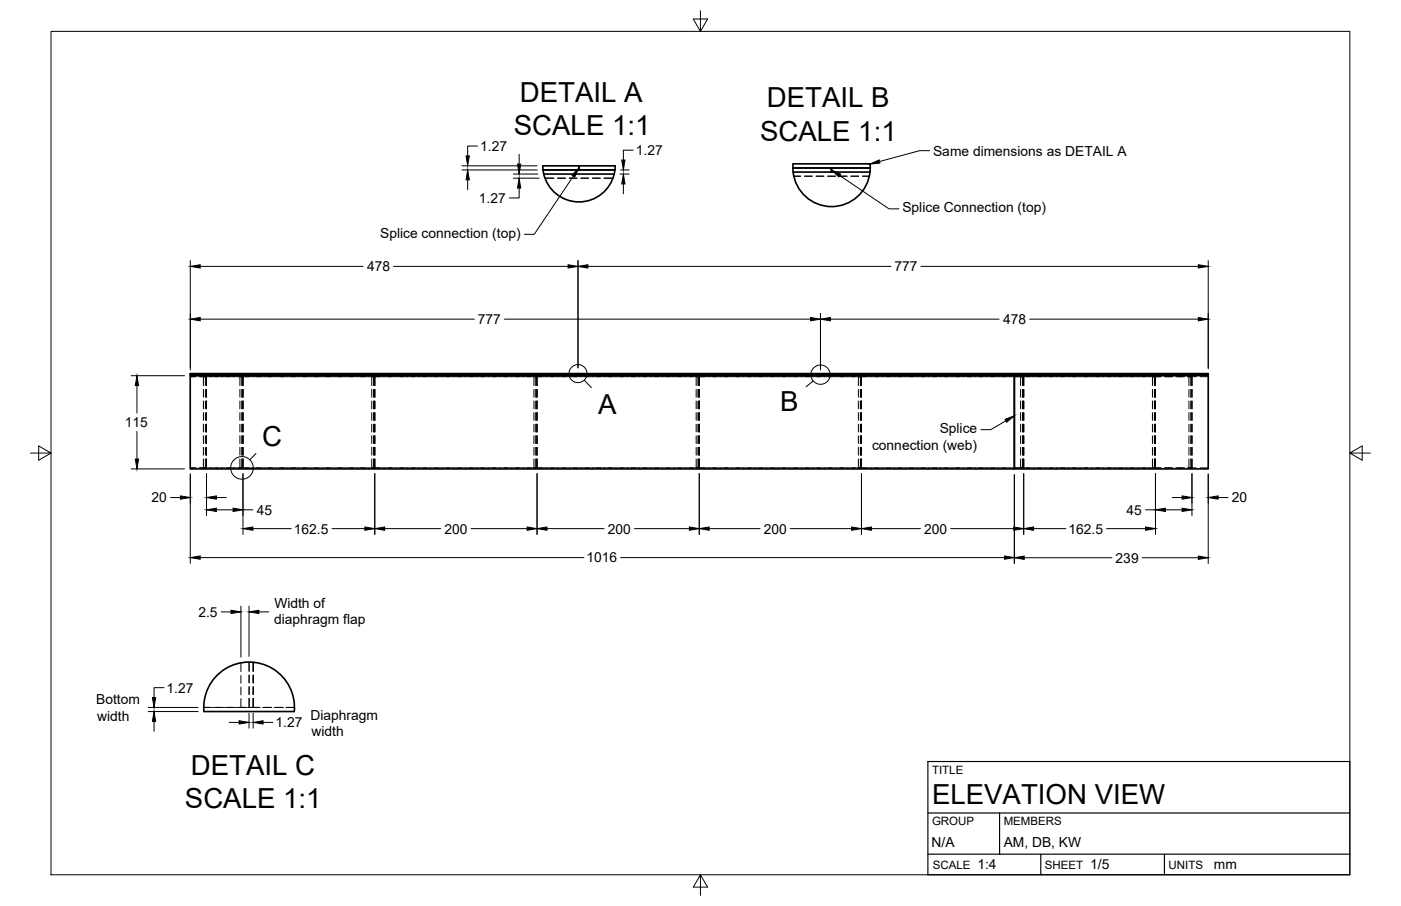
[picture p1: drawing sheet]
<svg xmlns="http://www.w3.org/2000/svg" width="432mm" height="279mm" viewBox="0 0 432 279" stroke-linecap="round" stroke-linejoin="round" font-family="sans-serif">
<!-- layer: Hidden -->
<g fill="none" stroke="#000" stroke-width=".31">
<path d="M168 54.9h2.7M171.9 54.9h2.4M175.5 54.9h2.3M179 54.9h2.4M182.6 54.9h2.4M186.2 54.9h2.7M244.6 54.3h2.2M247.9 54.3h2.4M251.5 54.3h2.4M255.1 54.3h2.4M258.7 54.3h2.4M262.3 54.3h2.3"/>
<path d="M265.8 54.3h2.1M58.6 116.2h1.9M61.2 116.2h296.8M61.7 116.2h1.9v-.4v3.1v-2.7h-.9v2.7M63.3 115.8v3.1M74.6 115.8v3.1M74.9 115.8v3.1v-2.7h-1v2.7M115.2 115.8v3.1M115.5 115.8v3.1v-2.7h-.9v2.7M165.2 115.8v3.1M165.5 115.8v3.1v-2.7h-.9v2.7M215.2 115.8v3.1"/>
<path d="M215.5 115.8v3.1v-2.7h-.9v2.7M265.2 115.8v3.1M265.5 115.8v3.1v-2.7h-.9v2.7M315.2 115.8v3.1M315.5 115.8v3.1v-2.7h-.9v2.7M355.8 115.8v3.1M356.1 115.8v3.1v-2.7h-.9v2.7M358.8 116.2h2.8M362.4 116.2h2.7M365.9 116.2h2.8M367.1 115.8v3.1M367.4 115.8v3.1v-2.7h-1v2.7"/>
<path d="M369.9 116.2h2.5M62.7 120.1v2.4M62.7 123.7v2.4M62.7 127.3v2.3M62.7 130.8v2.4M62.7 134.4v2.4M62.7 138v2.4M63.3 120.1v2.4M63.3 123.7v2.4M63.3 127.3v2.3M63.3 130.8v2.4M63.3 134.4v2.4"/>
<path d="M63.3 138v2.4M63.6 120.1v2.4M63.6 123.7v2.4M63.6 127.3v2.3M63.6 130.8v2.4M63.6 134.4v2.4M63.6 138v2.4M73.9 120.1v2.4M73.9 123.7v2.4M73.9 127.3v2.3M73.9 130.8v2.4M73.9 134.4v2.4"/>
<path d="M73.9 138v2.4M74.6 120.1v2.4M74.6 123.7v2.4M74.6 127.3v2.3M74.6 130.8v2.4M74.6 134.4v2.4M74.6 138v2.4M74.9 120.1v2.4M74.9 123.7v2.4M74.9 127.3v2.3M74.9 130.8v2.4M74.9 134.4v2.4"/>
<path d="M74.9 138v2.4M114.6 120.1v2.4M114.6 123.7v2.4M114.6 127.3v2.3M114.6 130.8v2.4M114.6 134.4v2.4M114.6 138v2.4M115.2 120.1v2.4M115.2 123.7v2.4M115.2 127.3v2.3M115.2 130.8v2.4M115.2 134.4v2.4"/>
<path d="M115.2 138v2.4M115.5 120.1v2.4M115.5 123.7v2.4M115.5 127.3v2.3M115.5 130.8v2.4M115.5 134.4v2.4M115.5 138v2.4M164.6 120.1v2.4M164.6 123.7v2.4M164.6 127.3v2.3M164.6 130.8v2.4M164.6 134.4v2.4"/>
<path d="M164.6 138v2.4M165.2 120.1v2.4M165.2 123.7v2.4M165.2 127.3v2.3M165.2 130.8v2.4M165.2 134.4v2.4M165.2 138v2.4M165.5 120.1v2.4M165.5 123.7v2.4M165.5 127.3v2.3M165.5 130.8v2.4M165.5 134.4v2.4"/>
<path d="M165.5 138v2.4M214.6 120.1v2.4M214.6 123.7v2.4M214.6 127.3v2.3M214.6 130.8v2.4M214.6 134.4v2.4M214.6 138v2.4M215.2 120.1v2.4M215.2 123.7v2.4M215.2 127.3v2.3M215.2 130.8v2.4M215.2 134.4v2.4"/>
<path d="M215.2 138v2.4M215.5 120.1v2.4M215.5 123.7v2.4M215.5 127.3v2.3M215.5 130.8v2.4M215.5 134.4v2.4M215.5 138v2.4M264.6 120.1v2.4M264.6 123.7v2.4M264.6 127.3v2.3M264.6 130.8v2.4M264.6 134.4v2.4"/>
<path d="M264.6 138v2.4M265.2 120.1v2.4M265.2 123.7v2.4M265.2 127.3v2.3M265.2 130.8v2.4M265.2 134.4v2.4M265.2 138v2.4M265.5 120.1v2.4M265.5 123.7v2.4M265.5 127.3v2.3M265.5 130.8v2.4M265.5 134.4v2.4"/>
<path d="M265.5 138v2.4M314.6 120.1v2.4M314.6 123.7v2.4M314.6 127.3v2.3M314.6 130.8v2.4M314.6 134.4v2.4M314.6 138v2.4M315.2 120.1v2.4M315.2 123.7v2.4M315.2 127.3v2.3M315.2 130.8v2.4M315.2 134.4v2.4"/>
<path d="M315.2 138v2.4M315.5 120.1v2.4M315.5 123.7v2.4M315.5 127.3v2.3M315.5 130.8v2.4M315.5 134.4v2.4M315.5 138v2.4M355.2 120.1v2.4M355.2 123.7v2.4M355.2 127.3v2.3M355.2 130.8v2.4M355.2 134.4v2.4"/>
<path d="M355.2 138v2.4M355.8 120.1v2.4M355.8 123.7v2.4M355.8 127.3v2.3M355.8 130.8v2.4M355.8 134.4v2.4M355.8 138v2.4M356.1 120.1v2.4M356.1 123.7v2.4M356.1 127.3v2.3M356.1 130.8v2.4M356.1 134.4v2.4"/>
<path d="M356.1 138v2.4M366.4 120.1v2.4M366.4 123.7v2.4M366.4 127.3v2.3M366.4 130.8v2.4M366.4 134.4v2.4M366.4 138v2.4M367.1 120.1v2.4M367.1 123.7v2.4M367.1 127.3v2.3M367.1 130.8v2.4M367.1 134.4v2.4"/>
<path d="M367.1 138v2.4M367.4 120.1v2.4M367.4 123.7v2.4M367.4 127.3v2.3M367.4 130.8v2.4M367.4 134.4v2.4M367.4 138v2.4M58.6 144.3h1.9M61.2 144.3h296.8M62.7 141.5v2.8M63.3 141.5v2.8M63.6 141.5v2.8"/>
<path d="M73.9 141.5v2.8M74.6 141.5v2.8M74.9 141.5v2.8M114.6 141.5v2.8M115.2 141.5v2.8M115.5 141.5v2.8M164.6 141.5v2.8M165.2 141.5v2.8M165.5 141.5v2.8M214.6 141.5v2.8M215.2 141.5v2.8M215.5 141.5v2.8"/>
<path d="M264.6 141.5v2.8M265.2 141.5v2.8M265.5 141.5v2.8M314.6 141.5v2.8M315.2 141.5v2.8M315.5 141.5v2.8M355.2 141.5v2.8M355.8 141.5v2.8M356.1 141.5v2.8M358.8 144.3h2.8M362.4 144.3h2.7M365.9 144.3h2.8"/>
<path d="M366.4 141.5v2.8M367.1 141.5v2.8M367.4 141.5v2.8M369.9 144.3h2.5M62.8 218.2h2.6M65.6 218.2h3.4M69.2 218.2h3.4M72.8 218.2h3.4M74.3 204.4v2.7M74.3 208.3v2.4M74.3 211.9v2.4M74.3 215.5v2.7"/>
<path d="M76.4 218.2h3.3M76.8 204.2v2.8M76.8 208.2v2.4M76.8 211.8v2.3M76.8 215.3v2.9M78 218.2v-2.8v2.8h2.2M78 204.2v2.8M78 208.2v2.4M78 211.8v2.4M80.9 218.2h2.9M84.5 218.2h2.9M88.1 218.2h2.6"/>
</g>
<!-- layer: Visible -->
<g fill="none" stroke="#000" stroke-width=".51">
<path d="M167.3 51.1h11.1v1.3h-11zM167.4 52.4h22.1h-11.1v-1.3h11.2l-.3 2.6M167.4 52.4l.2 1.3M167.6 53.7h21.7M189.3 53.7a11.1 11.1 0 0 1-10.9 8.6 11.1 11.1 0 0 1-10.8-8.6M244.4 51.8h23.8M244.4 50.5h23.8v1.3M244.5 50.5a11.9 11.9 0 0 0 10.5 13.1 11.9 11.9 0 0 0 13.1-10.5M256.3 51.8v1.3h-11.9M268.2 51.8l-.1 1.3M268.2 51.8h-11.9v1.3h11.9M58.6 115.5h194.3v.3h119.5v-.3h-119.5v.3h-194.3z"/>
<path d="M58.6 115.2v.3h119.5v-.3h194.3v.3h-194.3v-.3zM58.6 115.8v28.8h254v-28.8v28.8h59.8v-28.8M66.6 208.5a14 14 0 0 1 15.9-3.1 14 14 0 0 1 8.2 14h-27.8a14 14 0 0 1 3.7-10.9z"/>
</g>
<!-- layer: Border -->
<path d="M15.7 9.7h400.3v260.1h-400.3zM215.9 3.3v6.4l-2.2-3.8h4.4l-2.2 3.8M9.4 139.7h6.3l-3.8-2.2v4.4l3.8-2.2M416 139.7l3.8 2.2v-4.4l-3.8 2.2h6.4M215.9 269.8l2.2 3.8h-4.4l2.2-3.8v6.3" fill="none" stroke="#000" stroke-width=".31"/>
<!-- layer: Titleblock -->
<path d="M286 234.8h130v35h-130zM286 250.7h130M308.1 250.7v12.7M286 263.4h130M320.8 263.4v6.4M358.9 263.4v6.4" fill="none" stroke="#000" stroke-width=".36"/>
<!-- layer: FD_Dimensions -->
<g fill="none" stroke="#000" stroke-width=".31">
<path d="M142.4 52.4h23.2M142.4 51.1h23.1M144.1 55.5v3M147.2 45h-3.1v3.1M158.2 53.7h7.6M158.2 54.9h8M160 58v3h-3M160 47.6v3M191.1 53.7h2.8M191.3 52.4h2.6M192.1 56.7v3.1M195.2 46.3h-3.1v3.1"/>
<path d="M58.7 80.4v33.7M61.7 82.1h50.2M61.7 98.4h84.5M121.3 82.1h53.8M155.5 98.4h94.3M178.1 80.4v33.1M181.2 82.1h93.4M252.9 96.6v17.5M255.9 98.4h52M283.8 82.1h85.5M317.3 98.4h52M372.4 80.4v33.4"/>
<path d="M40.4 115.9h16.5M42.2 118.9v8.5M42.2 133.1v8.5M40.4 144.6h16.5M52.6 153.4h3M58.7 146.1v27.6M63.6 146.1v12.9M66.7 153.4h3M66.7 157.2h5.1M74.9 146.1v18.7M74.9 157.2h3M115.5 146.1v18.7"/>
<path d="M165.5 146.1v18.7M215.5 146.1v18.7M265.5 146.1v18.7M312.6 146.4v27.4M315.5 146.1v18.7M353.1 157.2h3M356.1 146.1v18.7M359.2 157.2h5.1M361.3 153.4h3M367.4 146.1v12.9M372.4 146.1v27.7M375.4 153.4h3.1"/>
<path d="M61.7 172h118.3M77.9 163h11.9M102.3 163h10.2M118.6 163h17.2M145.2 163h17.3M168.6 163h17.6M191.3 172h118.3M195.5 163h17M218.6 163h15.7M243.6 163h18.9M268.6 163h15.1M293 163h19.5"/>
<path d="M315.7 172h27M318.6 163h9.9M341.1 163h12M352 172h17.3M68.2 188.7h3M74.3 186.9v15.7M76.8 186.9v15.5M79.8 188.7h3M45.7 219.4h15.4M45.7 218.2h15.3M50.5 212.1h-3v3M76.8 219.9v4.7"/>
<path d="M78 219.9v4.7M47.5 222.5v3M70.7 222.8h3M81.1 222.8h3"/>
</g>
<g fill="#000" stroke="#000" stroke-width=".31">
<path d="M144.1 52.4l.6 3.1h-1.1zM143.6 48.1h1.1l-.6 3zM159.5 50.6h1l-.5 3.1zM160 54.9l.5 3.1h-1zM192.1 53.7l.5 3h-1zM191.6 49.4h1l-.5 3zM58.7 82.1l3-.5v1.1zM58.7 98.4l3-.5v1zM175.1 81.6l3 .5-3 .6zM178.1 82.1l3.1-.5v1.1zM249.8 97.9l3.1 .5-3.1 .5zM252.9 98.4l3-.5v1z"/>
<path d="M369.3 81.6l3.1 .5-3.1 .6zM369.3 97.9l3.1 .5-3.1 .5zM42.2 115.9l.5 3h-1zM41.7 141.6h1l-.5 3zM55.6 152.9l3.1 .5-3.1 .5zM63.6 153.4l3.1-.5v1zM63.6 157.2l3.1-.5v1zM71.8 156.7l3.1 .5-3.1 .5zM356.1 157.2l3.1-.5v1zM364.3 156.7l3.1 .5-3.1 .5zM364.3 152.9l3.1 .5-3.1 .5zM372.4 153.4l3-.5v1z"/>
<path d="M58.7 172l3-.5v1zM74.9 163l3-.5v1zM112.5 162.5l3 .5-3 .5zM115.5 163l3.1-.5v1zM162.5 162.5l3 .5-3 .5zM165.5 163l3.1-.5v1zM212.5 162.5l3 .5-3 .5zM215.5 163l3.1-.5v1zM262.5 162.5l3 .5-3 .5zM265.5 163l3.1-.5v1zM309.6 171.5l3 .5-3 .5zM312.5 162.5l3 .5-3 .5z"/>
<path d="M312.6 172l3.1-.5v1zM315.5 163l3.1-.5v1zM353.1 162.5l3 .5-3 .5zM369.3 171.5l3.1 .5-3.1 .5zM71.2 188.2l3.1 .5-3.1 .5zM76.8 188.7l3-.5v1zM47 215.1h1l-.5 3.1zM47.5 219.4l.5 3.1h-1zM73.7 222.3l3.1 .5-3.1 .5zM78 222.8l3.1-.5v1z"/>
</g>
<!-- layer: Detail Boundary -->
<g fill="none" stroke="#000" stroke-width=".31">
<path d="M180.1 117.2l2.2 2.3M250.6 117.5l-2.1 1.8M78.9 139.9l-1.9 1.9"/>
<circle cx="178.1" cy="115.2" r="2.78"/>
<circle cx="252.9" cy="115.5" r="2.97"/>
<circle cx="74.6" cy="144.3" r="3.5"/>
</g>
<!-- layer: Leaders -->
<path d="M178.4 51.8l-1.3 2.8-.8-.6zM256.3 52.4l2.8 1.3-.6 .9zM268.1 50.6l2.9-1.3 .2 1zM309.8 129.3l2.8-1.1-2.3 2z" fill="#000" stroke="#000" stroke-width=".31"/>
<path d="M176.7 54.3l-12 18h-3.1M258.8 54.1l15.2 10.3h3.1M286.5 46.5h-3l-12.4 3.3M310 129.8l-4.6 2.7h-3.1" fill="none" stroke="#000" stroke-width=".31"/>
<g font-size="8.5">
<text x="160.2" y="31.5">DETAIL A</text>
<text x="236.3" y="33.1">DETAIL B</text>
<text x="158.4" y="41.7">SCALE 1:1</text>
<text x="234.3" y="43.3">SCALE 1:1</text>
<text x="184.4" y="127.8">A</text>
<text x="240.5" y="126.7">B</text>
<text x="80.8" y="137.7">C</text>
<text x="58.8" y="239">DETAIL C</text>
<text x="57" y="249.3">SCALE 1:1</text>
<text x="287.3" y="248.1">ELEVATION VIEW</text>
</g>
<g font-size="4.3">
<text x="148" y="46.6">1.27</text>
<text x="196" y="47.8">1.27</text>
<text x="287.6" y="48">Same dimensions as DETAIL A</text>
<text x="147.6" y="62.6">1.27</text>
<text x="278.1" y="65.5">Splice Connection (top)</text>
<text x="117.2" y="73.4">Splice connection (top)</text>
<text x="113.1" y="83.7">478</text>
<text x="275.7" y="83.7">777</text>
<text x="147.3" y="99.9">777</text>
<text x="309.1" y="99.9">478</text>
<text x="38.5" y="131.7">115</text>
<text x="289.6" y="133.6">Splice</text>
<text x="268.8" y="138.8">connection (web)</text>
<text x="46.7" y="154.9">20</text>
<text x="379.6" y="154.9">20</text>
<text x="79.2" y="158.7">45</text>
<text x="347.2" y="158.7">45</text>
<text x="90.6" y="164.5">162.5</text>
<text x="137" y="164.5">200</text>
<text x="187.3" y="164.5">200</text>
<text x="235.4" y="164.5">200</text>
<text x="284.8" y="164.5">200</text>
<text x="329.3" y="164.5">162.5</text>
<text x="180.8" y="173.5">1016</text>
<text x="343.9" y="173.5">239</text>
<text x="61.2" y="190.2">2.5</text>
<text x="84.6" y="187.4">Width of</text>
<text x="84.5" y="192.5">diaphragm flap</text>
<text x="51.4" y="213.6">1.27</text>
<text x="29.7" y="217.3">Bottom</text>
<text x="95.7" y="222">Diaphragm</text>
<text x="30" y="222.3">width</text>
<text x="84.9" y="224.3">1.27</text>
<text x="96" y="227.1">width</text>
<text x="287.1" y="261.2">N/A</text>
<text x="309.4" y="261.2">AM, DB, KW</text>
<text x="301.2" y="268.1">1:4</text>
<text x="336" y="268.1">1/5</text>
<text x="374.1" y="268.1">mm</text>
</g>
<g font-size="3.5">
<text x="287.3" y="238.7">TITLE</text>
<text x="287.3" y="254.5">GROUP</text>
<text x="309.4" y="254.5">MEMBERS</text>
<text x="287.5" y="267.9">SCALE</text>
<text x="322.1" y="267.9">SHEET</text>
<text x="360.2" y="267.9">UNITS</text>
</g>
</svg>
